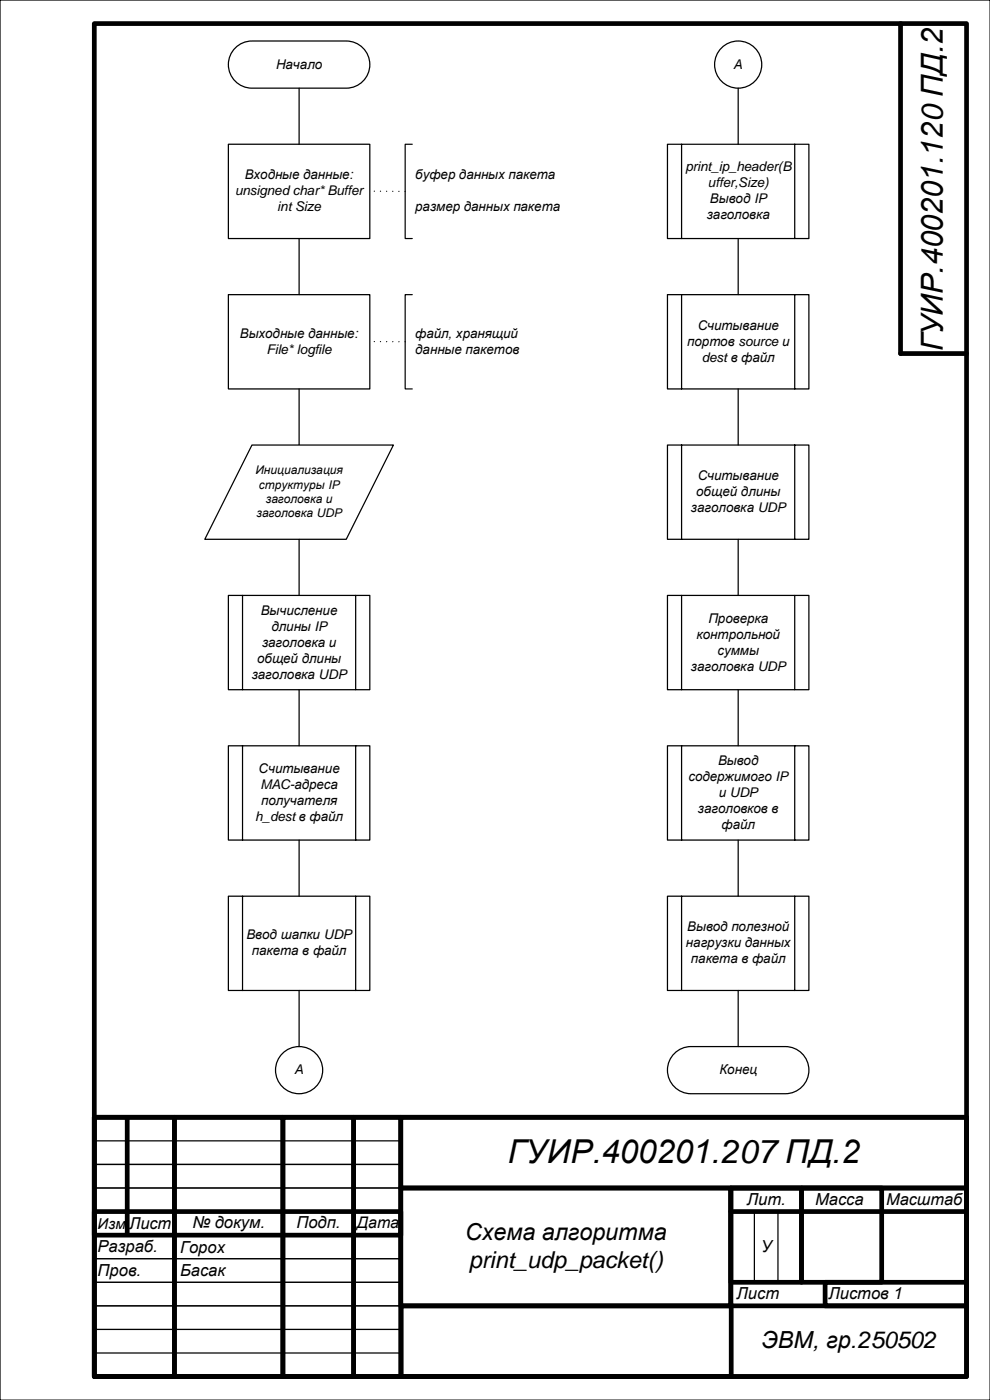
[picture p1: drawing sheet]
<svg xmlns="http://www.w3.org/2000/svg" width="210mm" height="297mm" viewBox="0 0 210 297" stroke-linecap="round" stroke-linejoin="round" font-family="sans-serif">
<path d="M0 0h210v297h-210zM20 247h65v5h-65zM20 242h65v5h-65zM160 257v15M165 257v15M20 262h65v5h-65zM20 272h65v5h-65zM20 282h65v5h-65z" fill="none" stroke="#000" stroke-width=".26"/>
<g fill="none" stroke="#000" stroke-width="1">
<path d="M20 5h185v287h-185zM191 5v70h14M20 237h185v55h-185zM20 237h17v55h-17zM27 237.4v24.2M37 237h23v55h-23zM60 237h15v55h-15zM75 237h10v55h-10zM85 237h120v15h-120zM20 257h65v5h-65zM85 252h70v25h-70zM155 252h50v25h-50z"/>
<path d="M155 252h15v20h-15zM155 257h50M170 252h17v20h-17zM85.1 277h70v15h-70zM175 272h30v5h-30z"/>
</g>
<path d="M20 252h65v5h-65zM20 267h65v5h-65zM20 277h65v5h-65z" fill="none" stroke="#000" stroke-width=".21"/>
<path d="M49.6 10.5a5 5 0 0 1 3.8-1.8h20a5 5 0 0 1 5 5 5 5 0 0 1-5 5h-20a5 5 0 0 1-4.5-2.9 5 5 0 0 1 .7-5.3z" fill-rule="evenodd" fill="#fff"/>
<path d="M49.6 10.5a5 5 0 0 1 3.8-1.8h20a5 5 0 0 1 5 5 5 5 0 0 1-5 5h-20a5 5 0 0 1-4.5-2.9 5 5 0 0 1 .7-5.3z" fill="none" stroke="#000" stroke-width=".26"/>
<path d="M142.7 223.8a5 5 0 0 1 3.9-1.8h20a5 5 0 0 1 5 5 5 5 0 0 1-5 5h-20a5 5 0 0 1-4.6-2.9 5 5 0 0 1 .7-5.3z" fill-rule="evenodd" fill="#fff"/>
<path d="M142.7 223.8a5 5 0 0 1 3.9-1.8h20a5 5 0 0 1 5 5 5 5 0 0 1-5 5h-20a5 5 0 0 1-4.6-2.9 5 5 0 0 1 .7-5.3z" fill="none" stroke="#000" stroke-width=".26"/>
<path d="M48.4 30.6h30v20h-30z" fill-rule="evenodd" fill="#fff"/>
<path d="M48.4 30.6h30v20h-30z" fill="none" stroke="#000" stroke-width=".26"/>
<path d="M48.4 62.5h30v20h-30z" fill-rule="evenodd" fill="#fff"/>
<path d="M63.4 18.7v11.9M63.4 50.6v11.9M48.4 62.5h30v20h-30zM63.4 82.5v11.9" fill="none" stroke="#000" stroke-width=".26"/>
<path d="M53.4 94.4h30l-10 20h-30z" fill-rule="evenodd" fill="#fff"/>
<path d="M53.4 94.4h30l-10 20h-30z" fill="none" stroke="#000" stroke-width=".26"/>
<path d="M48.4 190.1h30v20h-30z" fill-rule="evenodd" fill="#fff"/>
<path d="M48.4 190.1h30v20h-30zM51.4 190.1v20M75.4 190.1v20" fill="none" stroke="#000" stroke-width=".26"/>
<path d="M48.4 158.2h30v20h-30z" fill-rule="evenodd" fill="#fff"/>
<path d="M48.4 158.2h30v20h-30zM51.4 158.2v20M75.4 158.2v20" fill="none" stroke="#000" stroke-width=".26"/>
<path d="M141.6 62.5h30v20h-30z" fill-rule="evenodd" fill="#fff"/>
<path d="M141.6 62.5h30v20h-30zM144.6 62.5v20M168.6 62.5v20" fill="none" stroke="#000" stroke-width=".26"/>
<path d="M141.6 94.4h30v20h-30z" fill-rule="evenodd" fill="#fff"/>
<path d="M141.6 94.4h30v20h-30zM144.6 94.4v20M156.6 82.5v11.9M168.6 94.4v20" fill="none" stroke="#000" stroke-width=".26"/>
<circle cx="63.4" cy="227" r="5" fill="#fff"/>
<circle cx="63.4" cy="227" r="5" fill="none" stroke="#000" stroke-width=".26"/>
<circle cx="156.6" cy="13.7" r="5" fill="#fff"/>
<circle cx="156.6" cy="13.7" r="5" fill="none" stroke="#000" stroke-width=".26"/>
<path d="M48.4 126.3h30v20h-30z" fill-rule="evenodd" fill="#fff"/>
<path d="M63.4 114.4v11.9M48.4 126.3h30v20h-30zM51.4 126.3v20M75.4 126.3v20M63.4 146.3v11.9M63.4 178.2v11.9M63.4 210.1v11.9" fill="none" stroke="#000" stroke-width=".26"/>
<path d="M141.6 30.6h30v20h-30z" fill-rule="evenodd" fill="#fff"/>
<path d="M156.6 18.7v11.9M141.6 30.6h30v20h-30zM144.6 30.6v20M168.6 30.6v20M156.6 50.6v11.9" fill="none" stroke="#000" stroke-width=".26"/>
<path d="M141.6 126.3h30v20h-30z" fill-rule="evenodd" fill="#fff"/>
<path d="M141.6 126.3h30v20h-30zM144.6 126.3v20M168.6 126.3v20" fill="none" stroke="#000" stroke-width=".26"/>
<path d="M141.6 158.2h30v20h-30z" fill-rule="evenodd" fill="#fff"/>
<path d="M156.6 114.4v11.9M141.6 158.2h30v20h-30zM144.6 158.2v20M156.6 146.3v11.9M168.6 158.2v20" fill="none" stroke="#000" stroke-width=".26"/>
<path d="M141.6 190.1h30v20h-30z" fill-rule="evenodd" fill="#fff"/>
<path d="M156.6 178.2v11.9M141.6 190.1h30v20h-30zM144.6 190.1v20M168.6 190.1v20M156.6 210.1v11.9" fill="none" stroke="#000" stroke-width=".26"/>
<path d="M85.9 40.6l-7.5-.1M85.9 72.5l-7.5-.1" fill="none" stroke="#000" stroke-width=".25" stroke-dasharray="0 1.3"/>
<path d="M87.4 30.6h-1.5v20h1.5M87.4 62.5h-1.5v20h1.5" fill="none" stroke="#000" stroke-width=".25"/>
<text font-size="7" x="107.7" y="246.6">ГУИР.400201.207ПД.2</text>
<text font-size="6.4" x="200" y="74.5" transform="rotate(-90 200 74.5)">ГУИР.400201.120 ПД.2</text>
<g font-size="5">
<text x="98.6" y="263.1">Схема алгоритма</text>
<text x="99.4" y="269">print_udp_packet()</text>
<text x="161.5" y="286">ЭВМ, гр.250502</text>
</g>
<g font-size="3.5">
<text x="158.4" y="255.6">Лит.</text>
<text x="172.9" y="255.6">Масса</text>
<text x="188" y="255.6">Масштаб</text>
<text x="40.8" y="260.6">№ докум.</text>
<text x="62.9" y="260.6">Подп.</text>
<text x="20.7" y="265.6">Разраб.</text>
<text x="38.2" y="265.8">Горох</text>
<text x="161.4" y="265.6">У</text>
<text x="20.7" y="270.6">Пров.</text>
<text x="38.2" y="270.6">Басак</text>
<text x="156.2" y="275.6">Лист</text>
<text x="175.7" y="275.6">Листов 1</text>
</g>
<text font-size="3.4" x="75.7" y="260.6">Дата</text>
<text font-size="3.2" x="20.7" y="260.6">Изм Лист</text>
<g font-size="2.8">
<text x="58.5" y="14.5">Начало</text>
<text x="155.7" y="14.5">А</text>
<text x="49.9" y="41.5">unsigned char* Buffer</text>
<text x="51.9" y="38.1">Входные данные:</text>
<text x="88.1" y="38.1">буфер данных пакета</text>
<text x="145.4" y="36.4">print_ip_header(B</text>
<text x="150.2" y="39.8">uffer,Size)</text>
<text x="58.8" y="44.8">int Size</text>
<text x="88.1" y="44.8">размер данных пакета</text>
<text x="149.9" y="46.5">заголовка</text>
<text x="150.6" y="43.1">Вывод IP</text>
<text x="50.9" y="71.7">Выходные данные:</text>
<text x="88.1" y="71.7">файл, хранящий</text>
<text x="148" y="70">Считывание</text>
<text x="56.6" y="75">File* logfile</text>
<text x="88.1" y="75">данные пакетов</text>
<text x="145.7" y="73.4">портов source и</text>
<text x="148.9" y="76.7">dest в файл</text>
<text x="148" y="101.9">Считывание</text>
<text x="147.7" y="105.3">общей длины</text>
<text x="146.5" y="108.6">заголовка UDP</text>
<text x="55.3" y="130.4">Вычисление</text>
<text x="55.6" y="137.2">заголовка и</text>
<text x="57.5" y="133.8">длины IP</text>
<text x="147.7" y="135.5">контрольной</text>
<text x="150.2" y="132.1">Проверка</text>
<text x="53.4" y="143.9">заголовка UDP</text>
<text x="54.5" y="140.6">общей длины</text>
<text x="146.5" y="142.2">заголовка UDP</text>
<text x="152.2" y="138.9">суммы</text>
<text x="54.8" y="164">Считывание</text>
<text x="55.2" y="167.4">MAC-адреса</text>
<text x="146" y="165.7">содержимого IP</text>
<text x="152.3" y="162.3">Вывод</text>
<text x="55.4" y="170.8">получателя</text>
<text x="148" y="172.5">заголовков в</text>
<text x="152.4" y="169.1">и UDP</text>
<text x="54.1" y="174.2">h_dest в файл</text>
<text x="153" y="175.8">файл</text>
<text x="145.8" y="197.6">Вывод полезной</text>
<text x="52.3" y="199.3">Ввод шапки UDP</text>
<text x="53.4" y="202.7">пакета в файл</text>
<text x="145.5" y="201">нагрузки данных</text>
<text x="146.6" y="204.4">пакета в файл</text>
<text x="62.5" y="227.9">А</text>
<text x="152.6" y="227.9">Конец</text>
</g>
<g font-size="2.5">
<text x="54.2" y="100.6">Инициализация</text>
<text x="54.9" y="103.6">структуры IP</text>
<text x="56.4" y="106.7">заголовка и</text>
<text x="54.4" y="109.7">заголовка UDP</text>
</g>
</svg>
